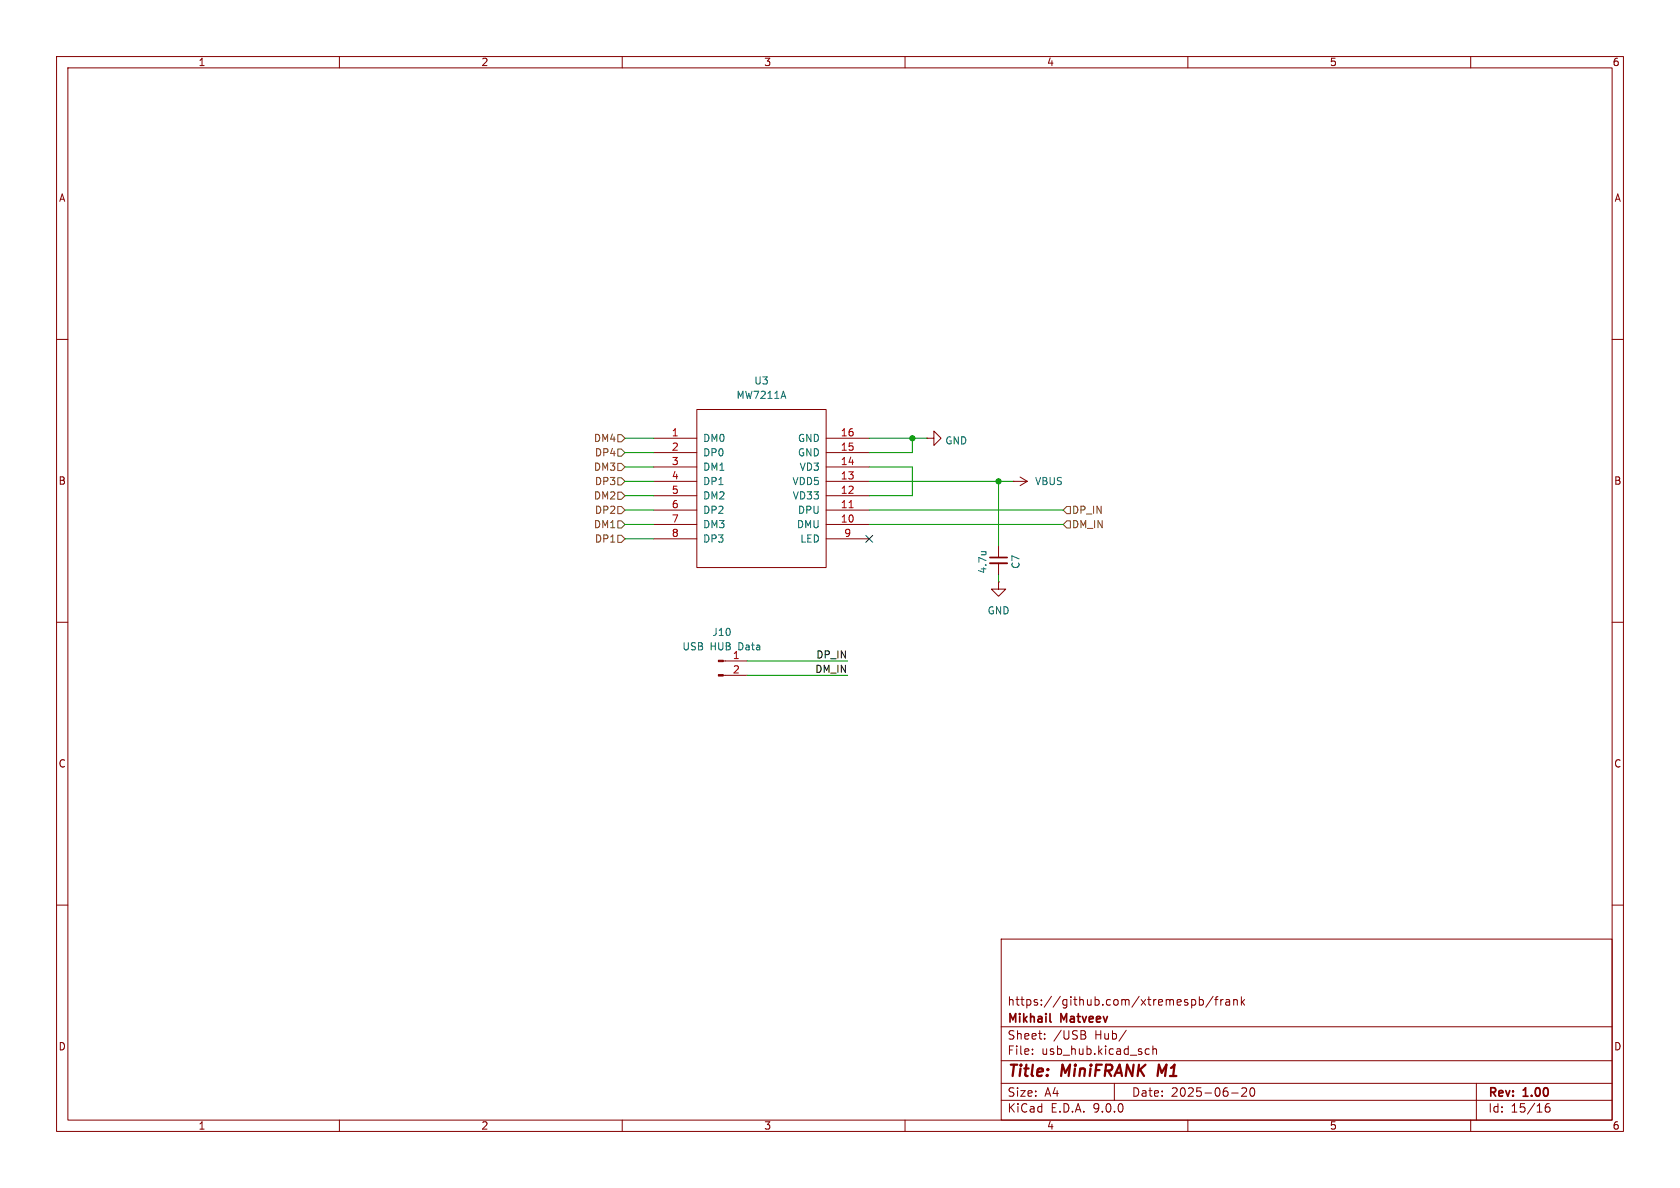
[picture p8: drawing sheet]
(kicad_sch
 (version 20250114)
 (generator "eeschema")
 (generator_version "9.0")
 (paper "A4")
 (title_block
  (title "${NAME}")
  (date "2025-06-20")
  (rev "${VERSION}")
  (company "Mikhail Matveev")
  (comment 1 "https://github.com/xtremespb/frank"))
 (lib_symbols
  (symbol "Connector:Conn_01x02_Pin"
   (pin_names
    (offset 1.016) (hide yes)) (exclude_from_sim no) (in_bom yes) (on_board yes)
   (property "Reference" "J" (at 0 2.54 0) (effects (font (size 1.27 1.27))))
   (property "Value" "Conn_01x02_Pin" (at 0 -5.08 0) (effects (font (size 1.27 1.27))))
   (property "Footprint" "" (at 0 0 0) (effects (font (size 1.27 1.27)) (hide yes)))
   (property "Datasheet" "~" (at 0 0 0) (effects (font (size 1.27 1.27)) (hide yes)))
   (property "Description" "Generic connector, single row, 01x02, script generated" (at 0 0 0) (effects (font (size 1.27 1.27)) (hide yes)))
   (property "ki_locked" "" (at 0 0 0) (effects (font (size 1.27 1.27))))
   (symbol "Conn_01x02_Pin_1_1"
    (rectangle (start 0.8636 0.127) (end 0 -0.127) (stroke (width 0.1524) (type default)) (fill (type outline)))
    (rectangle (start 0.8636 -2.413) (end 0 -2.667) (stroke (width 0.1524) (type default)) (fill (type outline)))
    (polyline (pts (xy 1.27 0) (xy 0.8636 0)) (stroke (width 0.1524) (type default)) (fill (type none)))
    (polyline (pts (xy 1.27 -2.54) (xy 0.8636 -2.54)) (stroke (width 0.1524) (type default)) (fill (type none)))
    (pin passive line (at 5.08 0 180) (length 3.81) (name "Pin_1" (effects (font (size 1.27 1.27)))) (number "1" (effects (font (size 1.27 1.27)))))
    (pin passive line (at 5.08 -2.54 180) (length 3.81) (name "Pin_2" (effects (font (size 1.27 1.27)))) (number "2" (effects (font (size 1.27 1.27))))))
   (embedded_fonts no))
  (symbol "Device:C_Small"
   (pin_numbers (hide yes))
   (pin_names
    (offset 0.254) (hide yes)) (exclude_from_sim no) (in_bom yes) (on_board yes)
   (property "Reference" "C" (at 0.254 1.778 0) (effects (font (size 1.27 1.27)) (justify left)))
   (property "Value" "C_Small" (at 0.254 -2.032 0) (effects (font (size 1.27 1.27)) (justify left)))
   (property "Footprint" "" (at 0 0 0) (effects (font (size 1.27 1.27)) (hide yes)))
   (property "Datasheet" "~" (at 0 0 0) (effects (font (size 1.27 1.27)) (hide yes)))
   (property "Description" "Unpolarized capacitor, small symbol" (at 0 0 0) (effects (font (size 1.27 1.27)) (hide yes)))
   (symbol "C_Small_0_1"
    (polyline (pts (xy -1.524 0.508) (xy 1.524 0.508)) (stroke (width 0.3048) (type default)) (fill (type none)))
    (polyline (pts (xy -1.524 -0.508) (xy 1.524 -0.508)) (stroke (width 0.3302) (type default)) (fill (type none))))
   (symbol "C_Small_1_1"
    (pin passive line (at 0 2.54 270) (length 2.032) (name "~" (effects (font (size 1.27 1.27)))) (number "1" (effects (font (size 1.27 1.27)))))
    (pin passive line (at 0 -2.54 90) (length 2.032) (name "~" (effects (font (size 1.27 1.27)))) (number "2" (effects (font (size 1.27 1.27))))))
   (embedded_fonts no))
  (symbol "FRANK:MW7211A"
   (pin_names
    (offset 1.016)) (exclude_from_sim no) (in_bom yes) (on_board yes)
   (property "Reference" "U10" (at 0 19.05 0) (effects (font (size 1.27 1.27))))
   (property "Value" "MW7211A" (at 0 16.51 0) (effects (font (size 1.27 1.27))))
   (property "Footprint" "FRANK:SO-16" (at 0 0 0) (effects (font (size 1.27 1.27)) (hide yes)))
   (property "Datasheet" "DOCUMENTATION" (at 0 0 0) (effects (font (size 1.27 1.27)) (hide yes)))
   (property "Description" "" (at 0 0 0) (effects (font (size 1.27 1.27))))
   (symbol "MW7211A_1_0"
    (rectangle (start -11.43 -13.97) (end 11.43 13.97) (stroke (width 0) (type default)) (fill (type none))))
   (symbol "MW7211A_1_1"
    (pin input line (at -19.05 8.89 0) (length 7.62) (name "DM0" (effects (font (size 1.27 1.27)))) (number "1" (effects (font (size 1.27 1.27)))))
    (pin input line (at -19.05 6.35 0) (length 7.62) (name "DP0" (effects (font (size 1.27 1.27)))) (number "2" (effects (font (size 1.27 1.27)))))
    (pin input line (at -19.05 3.81 0) (length 7.62) (name "DM1" (effects (font (size 1.27 1.27)))) (number "3" (effects (font (size 1.27 1.27)))))
    (pin input line (at -19.05 1.27 0) (length 7.62) (name "DP1" (effects (font (size 1.27 1.27)))) (number "4" (effects (font (size 1.27 1.27)))))
    (pin input line (at -19.05 -1.27 0) (length 7.62) (name "DM2" (effects (font (size 1.27 1.27)))) (number "5" (effects (font (size 1.27 1.27)))))
    (pin input line (at -19.05 -3.81 0) (length 7.62) (name "DP2" (effects (font (size 1.27 1.27)))) (number "6" (effects (font (size 1.27 1.27)))))
    (pin input line (at -19.05 -6.35 0) (length 7.62) (name "DM3" (effects (font (size 1.27 1.27)))) (number "7" (effects (font (size 1.27 1.27)))))
    (pin input line (at -19.05 -8.89 0) (length 7.62) (name "DP3" (effects (font (size 1.27 1.27)))) (number "8" (effects (font (size 1.27 1.27)))))
    (pin input line (at 19.05 8.89 180) (length 7.62) (name "GND" (effects (font (size 1.27 1.27)))) (number "16" (effects (font (size 1.27 1.27)))))
    (pin input line (at 19.05 6.35 180) (length 7.62) (name "GND" (effects (font (size 1.27 1.27)))) (number "15" (effects (font (size 1.27 1.27)))))
    (pin input line (at 19.05 3.81 180) (length 7.62) (name "VD3" (effects (font (size 1.27 1.27)))) (number "14" (effects (font (size 1.27 1.27)))))
    (pin input line (at 19.05 1.27 180) (length 7.62) (name "VDD5" (effects (font (size 1.27 1.27)))) (number "13" (effects (font (size 1.27 1.27)))))
    (pin input line (at 19.05 -1.27 180) (length 7.62) (name "VD33" (effects (font (size 1.27 1.27)))) (number "12" (effects (font (size 1.27 1.27)))))
    (pin input line (at 19.05 -3.81 180) (length 7.62) (name "DPU" (effects (font (size 1.27 1.27)))) (number "11" (effects (font (size 1.27 1.27)))))
    (pin input line (at 19.05 -6.35 180) (length 7.62) (name "DMU" (effects (font (size 1.27 1.27)))) (number "10" (effects (font (size 1.27 1.27)))))
    (pin input line (at 19.05 -8.89 180) (length 7.62) (name "LED" (effects (font (size 1.27 1.27)))) (number "9" (effects (font (size 1.27 1.27))))))
   (embedded_fonts no))
  (symbol "power:GND"
   (power)
   (pin_numbers (hide yes))
   (pin_names
    (offset 0) (hide yes)) (exclude_from_sim no) (in_bom yes) (on_board yes)
   (property "Reference" "#PWR" (at 0 -6.35 0) (effects (font (size 1.27 1.27)) (hide yes)))
   (property "Value" "GND" (at 0 -3.81 0) (effects (font (size 1.27 1.27))))
   (property "Footprint" "" (at 0 0 0) (effects (font (size 1.27 1.27)) (hide yes)))
   (property "Datasheet" "" (at 0 0 0) (effects (font (size 1.27 1.27)) (hide yes)))
   (property "Description" "Power symbol creates a global label with name \"GND\" , ground" (at 0 0 0) (effects (font (size 1.27 1.27)) (hide yes)))
   (symbol "GND_0_1"
    (polyline (pts (xy 0 0) (xy 0 -1.27) (xy 1.27 -1.27) (xy 0 -2.54) (xy -1.27 -1.27) (xy 0 -1.27)) (stroke (width 0) (type default)) (fill (type none))))
   (symbol "GND_1_1"
    (pin power_in line (at 0 0 270) (length 0) (name "~" (effects (font (size 1.27 1.27)))) (number "1" (effects (font (size 1.27 1.27))))))
   (embedded_fonts no))
  (symbol "power:VBUS"
   (power)
   (pin_numbers (hide yes))
   (pin_names
    (offset 0) (hide yes)) (exclude_from_sim no) (in_bom yes) (on_board yes)
   (property "Reference" "#PWR" (at 0 -3.81 0) (effects (font (size 1.27 1.27)) (hide yes)))
   (property "Value" "VBUS" (at 0 3.556 0) (effects (font (size 1.27 1.27))))
   (property "Footprint" "" (at 0 0 0) (effects (font (size 1.27 1.27)) (hide yes)))
   (property "Datasheet" "" (at 0 0 0) (effects (font (size 1.27 1.27)) (hide yes)))
   (property "Description" "Power symbol creates a global label with name \"VBUS\"" (at 0 0 0) (effects (font (size 1.27 1.27)) (hide yes)))
   (symbol "VBUS_0_1"
    (polyline (pts (xy -0.762 1.27) (xy 0 2.54)) (stroke (width 0) (type default)) (fill (type none)))
    (polyline (pts (xy 0 2.54) (xy 0.762 1.27)) (stroke (width 0) (type default)) (fill (type none)))
    (polyline (pts (xy 0 0) (xy 0 2.54)) (stroke (width 0) (type default)) (fill (type none))))
   (symbol "VBUS_1_1"
    (pin power_in line (at 0 0 90) (length 0) (name "~" (effects (font (size 1.27 1.27)))) (number "1" (effects (font (size 1.27 1.27))))))
   (embedded_fonts no)))
 (junction
  (at 161.29 77.47)
  (diameter 0)
  (color 0 0 0 0))
 (junction
  (at 176.53 85.09)
  (diameter 0)
  (color 0 0 0 0))
 (no_connect
  (at 153.67 95.25))
 (wire
  (pts (xy 110.49 85.09) (xy 115.57 85.09))
  (stroke (width 0) (type default)))
 (wire
  (pts (xy 161.29 82.55) (xy 153.67 82.55))
  (stroke (width 0) (type default)))
 (wire
  (pts (xy 161.29 77.47) (xy 153.67 77.47))
  (stroke (width 0) (type default)))
 (wire
  (pts (xy 153.67 87.63) (xy 161.29 87.63))
  (stroke (width 0) (type default)))
 (wire
  (pts (xy 176.53 102.87) (xy 176.53 101.6))
  (stroke (width 0) (type default)))
 (wire
  (pts (xy 153.67 85.09) (xy 176.53 85.09))
  (stroke (width 0) (type default)))
 (wire
  (pts (xy 110.49 82.55) (xy 115.57 82.55))
  (stroke (width 0) (type default)))
 (wire
  (pts (xy 153.67 80.01) (xy 161.29 80.01))
  (stroke (width 0) (type default)))
 (wire
  (pts (xy 161.29 87.63) (xy 161.29 82.55))
  (stroke (width 0) (type default)))
 (wire
  (pts (xy 132.08 119.38) (xy 149.86 119.38))
  (stroke (width 0) (type default)))
 (wire
  (pts (xy 110.49 87.63) (xy 115.57 87.63))
  (stroke (width 0) (type default)))
 (wire
  (pts (xy 110.49 77.47) (xy 115.57 77.47))
  (stroke (width 0) (type default)))
 (wire
  (pts (xy 161.29 80.01) (xy 161.29 77.47))
  (stroke (width 0) (type default)))
 (wire
  (pts (xy 110.49 92.71) (xy 115.57 92.71))
  (stroke (width 0) (type default)))
 (wire
  (pts (xy 176.53 85.09) (xy 179.07 85.09))
  (stroke (width 0) (type default)))
 (wire
  (pts (xy 110.49 90.17) (xy 115.57 90.17))
  (stroke (width 0) (type default)))
 (wire
  (pts (xy 153.67 90.17) (xy 187.96 90.17))
  (stroke (width 0) (type default)))
 (wire
  (pts (xy 132.08 116.84) (xy 149.86 116.84))
  (stroke (width 0) (type default)))
 (wire
  (pts (xy 153.67 92.71) (xy 187.96 92.71))
  (stroke (width 0) (type default)))
 (wire
  (pts (xy 163.83 77.47) (xy 161.29 77.47))
  (stroke (width 0) (type default)))
 (wire
  (pts (xy 110.49 95.25) (xy 115.57 95.25))
  (stroke (width 0) (type default)))
 (wire
  (pts (xy 110.49 80.01) (xy 115.57 80.01))
  (stroke (width 0) (type default)))
 (wire
  (pts (xy 176.53 85.09) (xy 176.53 96.52))
  (stroke (width 0) (type default)))
 (label "DM_IN"
  (at 149.86 119.38 180)
  (effects (font (size 1.27 1.27)) (justify right bottom)))
 (label "DP_IN"
  (at 149.86 116.84 180)
  (effects (font (size 1.27 1.27)) (justify right bottom)))
 (hierarchical_label "DM2"
  (shape input)
  (at 110.49 87.63 180)
  (effects (font (size 1.27 1.27)) (justify right)))
 (hierarchical_label "DP3"
  (shape input)
  (at 110.49 85.09 180)
  (effects (font (size 1.27 1.27)) (justify right)))
 (hierarchical_label "DM_IN"
  (shape input)
  (at 187.96 92.71 0)
  (effects (font (size 1.27 1.27)) (justify left)))
 (hierarchical_label "DM3"
  (shape input)
  (at 110.49 82.55 180)
  (effects (font (size 1.27 1.27)) (justify right)))
 (hierarchical_label "DP4"
  (shape input)
  (at 110.49 80.01 180)
  (effects (font (size 1.27 1.27)) (justify right)))
 (hierarchical_label "DM1"
  (shape input)
  (at 110.49 92.71 180)
  (effects (font (size 1.27 1.27)) (justify right)))
 (hierarchical_label "DP_IN"
  (shape input)
  (at 187.96 90.17 0)
  (effects (font (size 1.27 1.27)) (justify left)))
 (hierarchical_label "DP2"
  (shape input)
  (at 110.49 90.17 180)
  (effects (font (size 1.27 1.27)) (justify right)))
 (hierarchical_label "DP1"
  (shape input)
  (at 110.49 95.25 180)
  (effects (font (size 1.27 1.27)) (justify right)))
 (hierarchical_label "DM4"
  (shape input)
  (at 110.49 77.47 180)
  (effects (font (size 1.27 1.27)) (justify right)))
 (symbol
  (lib_id "power:GND")
  (at 176.53 102.87 0)
  (unit 1)
  (exclude_from_sim no)
  (in_bom yes)
  (on_board yes)
  (dnp no)
  (fields_autoplaced yes)
  (property "Reference" "#PWR048" (at 176.53 109.22 0) (effects (font (size 1.27 1.27)) (hide yes)))
  (property "Value" "GND" (at 176.53 107.95 0) (effects (font (size 1.27 1.27))))
  (property "Footprint" "" (at 176.53 102.87 0) (effects (font (size 1.27 1.27)) (hide yes)))
  (property "Datasheet" "" (at 176.53 102.87 0) (effects (font (size 1.27 1.27)) (hide yes)))
  (property "Description" "Power symbol creates a global label with name \"GND\" , ground" (at 176.53 102.87 0) (effects (font (size 1.27 1.27)) (hide yes)))
  (pin "1"))
 (symbol
  (lib_id "Connector:Conn_01x02_Pin")
  (at 127 116.84 0)
  (unit 1)
  (exclude_from_sim no)
  (in_bom yes)
  (on_board yes)
  (dnp no)
  (fields_autoplaced yes)
  (property "Reference" "J10" (at 127.635 111.76 0) (effects (font (size 1.27 1.27))))
  (property "Value" "USB HUB Data" (at 127.635 114.3 0) (effects (font (size 1.27 1.27))))
  (property "Footprint" "FRANK:Connector Female ZH 1.50mm (2 pins + tracks)" (at 127 116.84 0) (effects (font (size 1.27 1.27)) (hide yes)))
  (property "Datasheet" "https://www.aliexpress.com/item/1005001649158434.html" (at 127 116.84 0) (effects (font (size 1.27 1.27)) (hide yes)))
  (property "Description" "Generic connector, single row, 01x02, script generated" (at 127 116.84 0) (effects (font (size 1.27 1.27)) (hide yes)))
  (property "AliExpress" "https://www.aliexpress.com/item/1005001649158434.html" (at 127 116.84 0) (effects (font (size 1.27 1.27)) (hide yes)))
  (pin "2")
  (pin "1"))
 (symbol
  (lib_id "power:VBUS")
  (at 179.07 85.09 270)
  (unit 1)
  (exclude_from_sim no)
  (in_bom yes)
  (on_board yes)
  (dnp no)
  (fields_autoplaced yes)
  (property "Reference" "#PWR047" (at 175.26 85.09 0) (effects (font (size 1.27 1.27)) (hide yes)))
  (property "Value" "VBUS" (at 182.88 85.0899 90) (effects (font (size 1.27 1.27)) (justify left)))
  (property "Footprint" "" (at 179.07 85.09 0) (effects (font (size 1.27 1.27)) (hide yes)))
  (property "Datasheet" "" (at 179.07 85.09 0) (effects (font (size 1.27 1.27)) (hide yes)))
  (property "Description" "Power symbol creates a global label with name \"VBUS\"" (at 179.07 85.09 0) (effects (font (size 1.27 1.27)) (hide yes)))
  (pin "1"))
 (symbol
  (lib_id "power:GND")
  (at 163.83 77.47 90)
  (unit 1)
  (exclude_from_sim no)
  (in_bom yes)
  (on_board yes)
  (dnp no)
  (fields_autoplaced yes)
  (property "Reference" "#PWR046" (at 170.18 77.47 0) (effects (font (size 1.27 1.27)) (hide yes)))
  (property "Value" "GND" (at 167.005 77.9038 90) (effects (font (size 1.27 1.27)) (justify right)))
  (property "Footprint" "" (at 163.83 77.47 0) (effects (font (size 1.27 1.27)) (hide yes)))
  (property "Datasheet" "" (at 163.83 77.47 0) (effects (font (size 1.27 1.27)) (hide yes)))
  (property "Description" "Power symbol creates a global label with name \"GND\" , ground" (at 163.83 77.47 0) (effects (font (size 1.27 1.27)) (hide yes)))
  (pin "1"))
 (symbol
  (lib_id "Device:C_Small")
  (at 176.53 99.06 0)
  (unit 1)
  (exclude_from_sim no)
  (in_bom yes)
  (on_board yes)
  (dnp no)
  (property "Reference" "C7" (at 179.578 99.314 90) (effects (font (size 1.27 1.27))))
  (property "Value" "4.7u" (at 173.736 99.314 90) (effects (font (size 1.27 1.27))))
  (property "Footprint" "FRANK:Capacitor (0805)" (at 176.53 99.06 0) (effects (font (size 1.27 1.27)) (hide yes)))
  (property "Datasheet" "https://eu.mouser.com/datasheet/2/40/KGM_X7R-3223212.pdf" (at 176.53 99.06 0) (effects (font (size 1.27 1.27)) (hide yes)))
  (property "Description" "Unpolarized capacitor, small symbol" (at 176.53 99.06 0) (effects (font (size 1.27 1.27)) (hide yes)))
  (property "AliExpress" "https://www.aliexpress.com/item/33008008276.html" (at 176.53 99.06 0) (effects (font (size 1.27 1.27)) (hide yes)))
  (property "LCSC" "" (at 176.53 99.06 0) (effects (font (size 1.27 1.27)) (hide yes)))
  (pin "1")
  (pin "2"))
 (symbol
  (lib_id "FRANK:MW7211A")
  (at 134.62 86.36 0)
  (unit 1)
  (exclude_from_sim no)
  (in_bom yes)
  (on_board yes)
  (dnp no)
  (fields_autoplaced yes)
  (property "Reference" "U3" (at 134.62 67.31 0) (effects (font (size 1.27 1.27))))
  (property "Value" "MW7211A" (at 134.62 69.85 0) (effects (font (size 1.27 1.27))))
  (property "Footprint" "FRANK:SOP-16" (at 134.62 86.36 0) (effects (font (size 1.27 1.27)) (hide yes)))
  (property "Datasheet" "https://content.instructables.com/FTQ/K2JY/KW6E9NZ8/FTQK2JYKW6E9NZ8.pdf" (at 134.62 86.36 0) (effects (font (size 1.27 1.27)) (hide yes)))
  (property "Description" "" (at 134.62 86.36 0) (effects (font (size 1.27 1.27))))
  (property "AliExpress" "https://www.aliexpress.com/item/1005007446137541.html" (at 134.62 86.36 0) (effects (font (size 1.27 1.27)) (hide yes)))
  (pin "1")
  (pin "10")
  (pin "11")
  (pin "12")
  (pin "13")
  (pin "14")
  (pin "15")
  (pin "16")
  (pin "2")
  (pin "3")
  (pin "4")
  (pin "5")
  (pin "6")
  (pin "7")
  (pin "8")
  (pin "9")))
